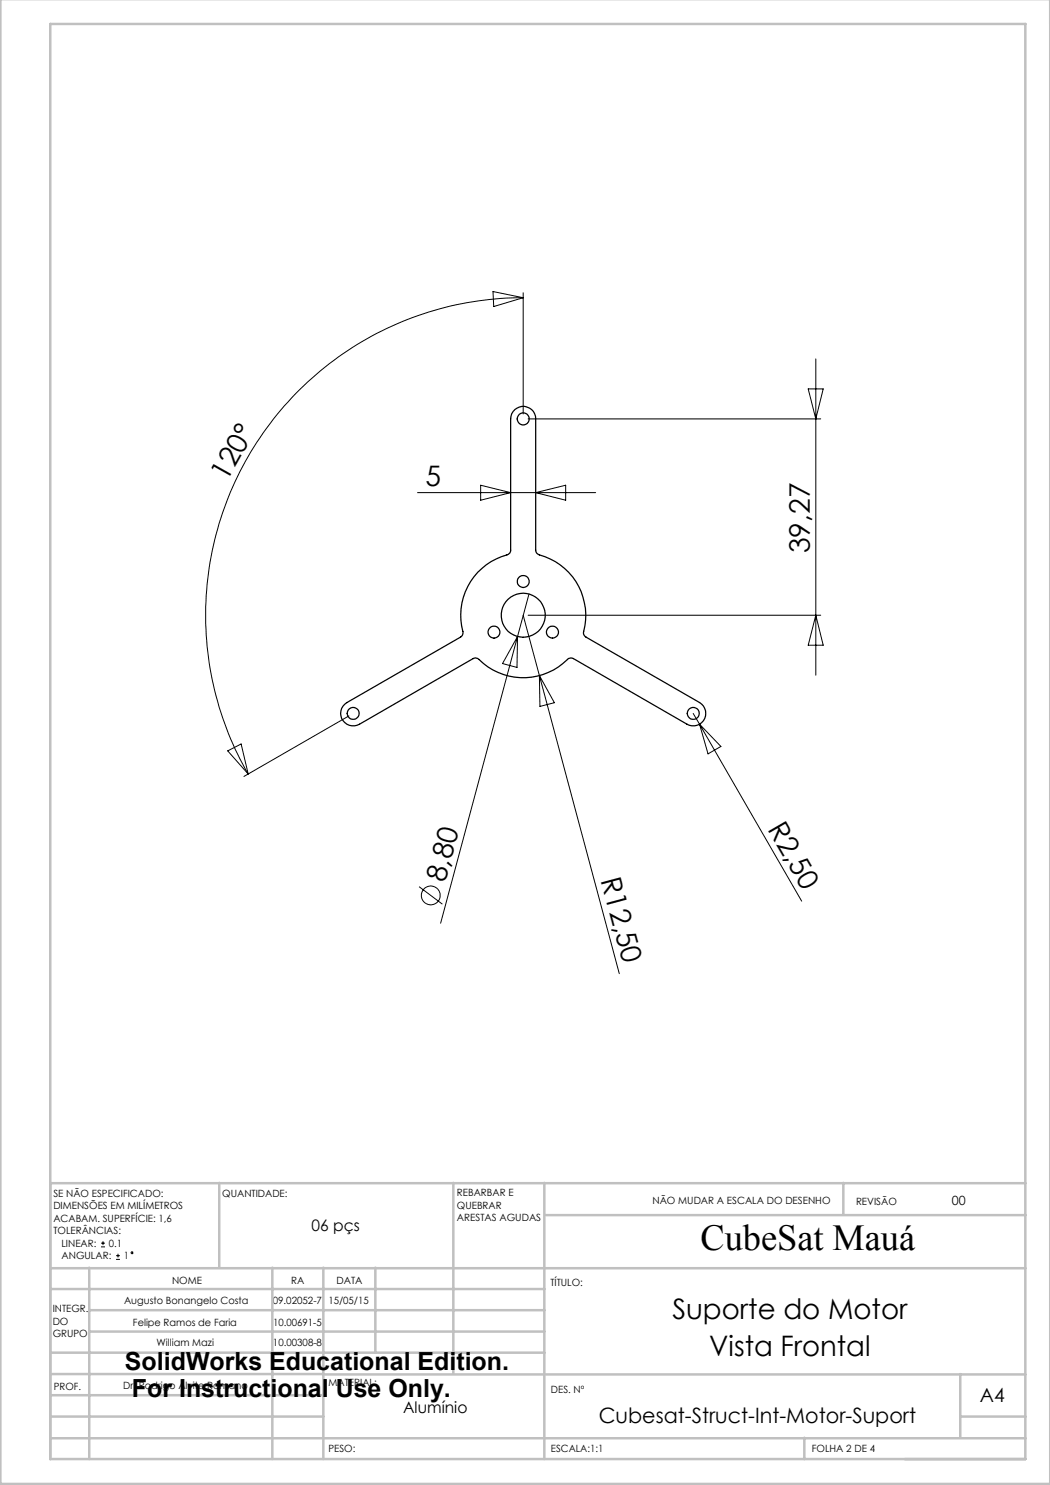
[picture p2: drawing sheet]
<svg xmlns="http://www.w3.org/2000/svg" width="210mm" height="297mm" viewBox="0 0 210 297" stroke-linecap="round" stroke-linejoin="round" font-family="sans-serif">
<g fill="none" stroke="#000" stroke-width=".2">
<path d="M98.6 58.3l6 1.2-5.9 1.8zM104.6 59.5a63.5 63.5 0 0 0-55 95.3M104.6 58.6v24.2M161.6 77.8h3l-1.4 6zM163.2 71.8v63.2M83.5 98.5h35.6M96.1 97l6 1.5-6 1.5zM105.6 83.8h58.5M107.1 98.5l6-1.5v3zM105.8 118.8l-2.3 8.5M103.5 127.3l-15.4 57.3M103.5 127.3l-.1 6.2-2.9-.8z"/>
<path d="M104.6 123l3.3 12.1M105.6 123h58.5M107.9 135.1l16 59.6M107.9 135.1l3 5.4-2.9 .8zM163.2 123l1.4 6h-3zM45.5 150.2l2.7-1.4 1.4 6zM69.8 143.2l-21 12.1M138.6 142.7l1.3 2.1M139.9 144.8l20.4 35.4M139.9 144.8l4.3 4.5-2.6 1.5zM83.8 177.3l4.7 3.5M20.2 249.4h.8"/>
<path d="M20.2 248.6h.8M20.6 248.2v.8M23.2 251.9h.8M23.2 251.1h.8M23.6 250.8v.7"/>
<circle cx="86.2" cy="179.1" r="1.88"/>
<circle cx="26.4" cy="250.5" r=".19"/>
</g>
<g fill="none" stroke="#c0c0c0" stroke-width=".5">
<path d="M.1 -.1v296.9h209.9v-296.9M10.1 4.8h195v287h-195zM10.1 236.6h195M43.9 236.6v16.9M90.7 236.6v38.2M108.9 236.6v55.2M168.7 236.6v6.3M10.1 257.8h98.8M10.1 253.6h195M17.9 253.5v38.3M54.5 253.5v38.3M64.7 253.5v38.3"/>
<path d="M75.1 253.5v17M108.9 243h96.2M10.1 270.5h98.8M10.1 279h54.6M10.1 274.8h54.6M17.9 266.3h91M17.9 262h91M64.7 274.9h140.4M192.1 274.8v12.7M10.1 283.3h54.6M10.1 287.7h195M160.9 287.5v4.3"/>
<path d="M192.1 283.3h13"/>
</g>
<g fill="none" stroke="#000" stroke-width=".25">
<path d="M103 81.9a2.51 2.51 0 0 1 2.7-.4 2.51 2.51 0 0 1 1.4 2.3v26.2a1.01 1.01 0 0 0 .8 1 12.7 12.7 0 0 1 8.8 15.7l.5 .7 22.7 13.1a2.51 2.51 0 0 1 .9 3.4 2.51 2.51 0 0 1-3.4 .9l-22.7-13.1a1.03 1.03 0 0 0-1.2 .2 12.6 12.6 0 0 1-18-.2l-.4-.1-.5 .1-22.7 13.1a2.51 2.51 0 0 1-3.4-.9 2.51 2.51 0 0 1 .9-3.4l22.7-13.1a1 1 0 0 0 .5-1.1 12.6 12.6 0 0 1 9.1-15.5l.4-.6v-26.4a2.41 2.41 0 0 1 .9-1.9z"/>
<circle cx="104.6" cy="83.8" r="1.21"/>
<circle cx="104.6" cy="116.3" r="1.2"/>
<circle cx="98.8" cy="126.4" r="1.19"/>
<circle cx="104.6" cy="123.1" r="4.4"/>
<circle cx="110.5" cy="126.4" r="1.2"/>
<circle cx="70.6" cy="142.7" r="1.2"/>
<circle cx="138.7" cy="142.7" r="1.21"/>
</g>
<text font-size="7.3" x="140.1" y="249.9">CubeSat Mauá</text>
<g font-size="5.6">
<text x="45.4" y="96.4" transform="rotate(-61 45.4 96.4)">120°</text>
<text x="85.1" y="97.3">5</text>
<text x="161.9" y="110.6" transform="rotate(-90 161.9 110.6)">39,27</text>
<text x="153.4" y="165.8" transform="rotate(60 153.4 165.8)">R2,50</text>
<text x="89" y="176.6" transform="rotate(-75 89 176.6)">8,80</text>
<text x="120.1" y="176" transform="rotate(75 120.1 176)">R12,50</text>
<text x="134.5" y="263.7">Suporte do Motor</text>
<text x="141.9" y="271.3">Vista Frontal</text>
</g>
<g font-size="5">
<text x="25" y="274">SolidWorks Educational Edition.</text>
<text x="26.4" y="279.5">For Instructional Use Only.</text>
</g>
<text font-size="4.2" x="119.8" y="284.6">Cubesat-Struct-Int-Motor-Suport</text>
<text font-size="3.9" x="196" y="280.4">A4</text>
<g font-size="3.2">
<text x="62.3" y="246.2">06 pçs</text>
<text x="80.6" y="282.7">Alumínio</text>
</g>
<text font-size="2.5" x="190.4" y="240.9">00</text>
<g font-size="2">
<text x="10.7" y="239.4">SE NÃO ESPECIFICADO:</text>
<text x="44.5" y="239.4">QUANTIDADE:</text>
<text x="91.4" y="239.3">REBARBAR E</text>
<text x="10.7" y="241.9">DIMENSÕES EM MILÍMETROS</text>
<text x="10.7" y="244.4">ACABAM. SUPERFÍCIE: 1,6</text>
<text x="91.4" y="241.8">QUEBRAR</text>
<text x="91.4" y="244.3">ARESTAS AGUDAS</text>
<text x="130.5" y="240.8">NÃO MUDAR A ESCALA DO DESENHO</text>
<text x="171.2" y="241">REVISÃO</text>
<text x="10.7" y="246.9">TOLERÂNCIAS:</text>
<text x="12.3" y="249.4">LINEAR:</text>
<text x="12.3" y="251.9">ANGULAR:</text>
<text x="21.8" y="249.4">0.1</text>
<text x="24.8" y="251.9">1</text>
<text x="34.4" y="256.8">NOME</text>
<text x="58.3" y="256.7">RA</text>
<text x="67.3" y="256.7">DATA</text>
<text x="110.1" y="257.1">TÍTULO:</text>
<text x="10.5" y="262.4">INTEGR.</text>
<text x="24.8" y="260.9">Augusto Bonangelo Costa</text>
<text x="54.5" y="260.7">09.02052-7</text>
<text x="65.7" y="260.7">15/05/15</text>
<text x="10.5" y="264.9">DO</text>
<text x="10.5" y="267.4">GRUPO</text>
<text x="26.6" y="265.1">Felipe Ramos de Faria</text>
<text x="31.3" y="269.2">William Mazi</text>
<text x="54.6" y="269.2">10.00308-8</text>
<text x="54.6" y="265.1">10.00691-5</text>
<text x="10.7" y="277.9">PROF.</text>
<text x="24.6" y="277.8">Dr. Rodrigo Alvite Romano</text>
<text x="65.7" y="277.3">MATERIAL:</text>
<text x="110.2" y="278.5">DES. Nº</text>
<text x="65.7" y="290.3">PESO:</text>
<text x="110.2" y="290.5">ESCALA:1:1</text>
<text x="162.4" y="290.4">FOLHA 2 DE 4</text>
</g>
</svg>
